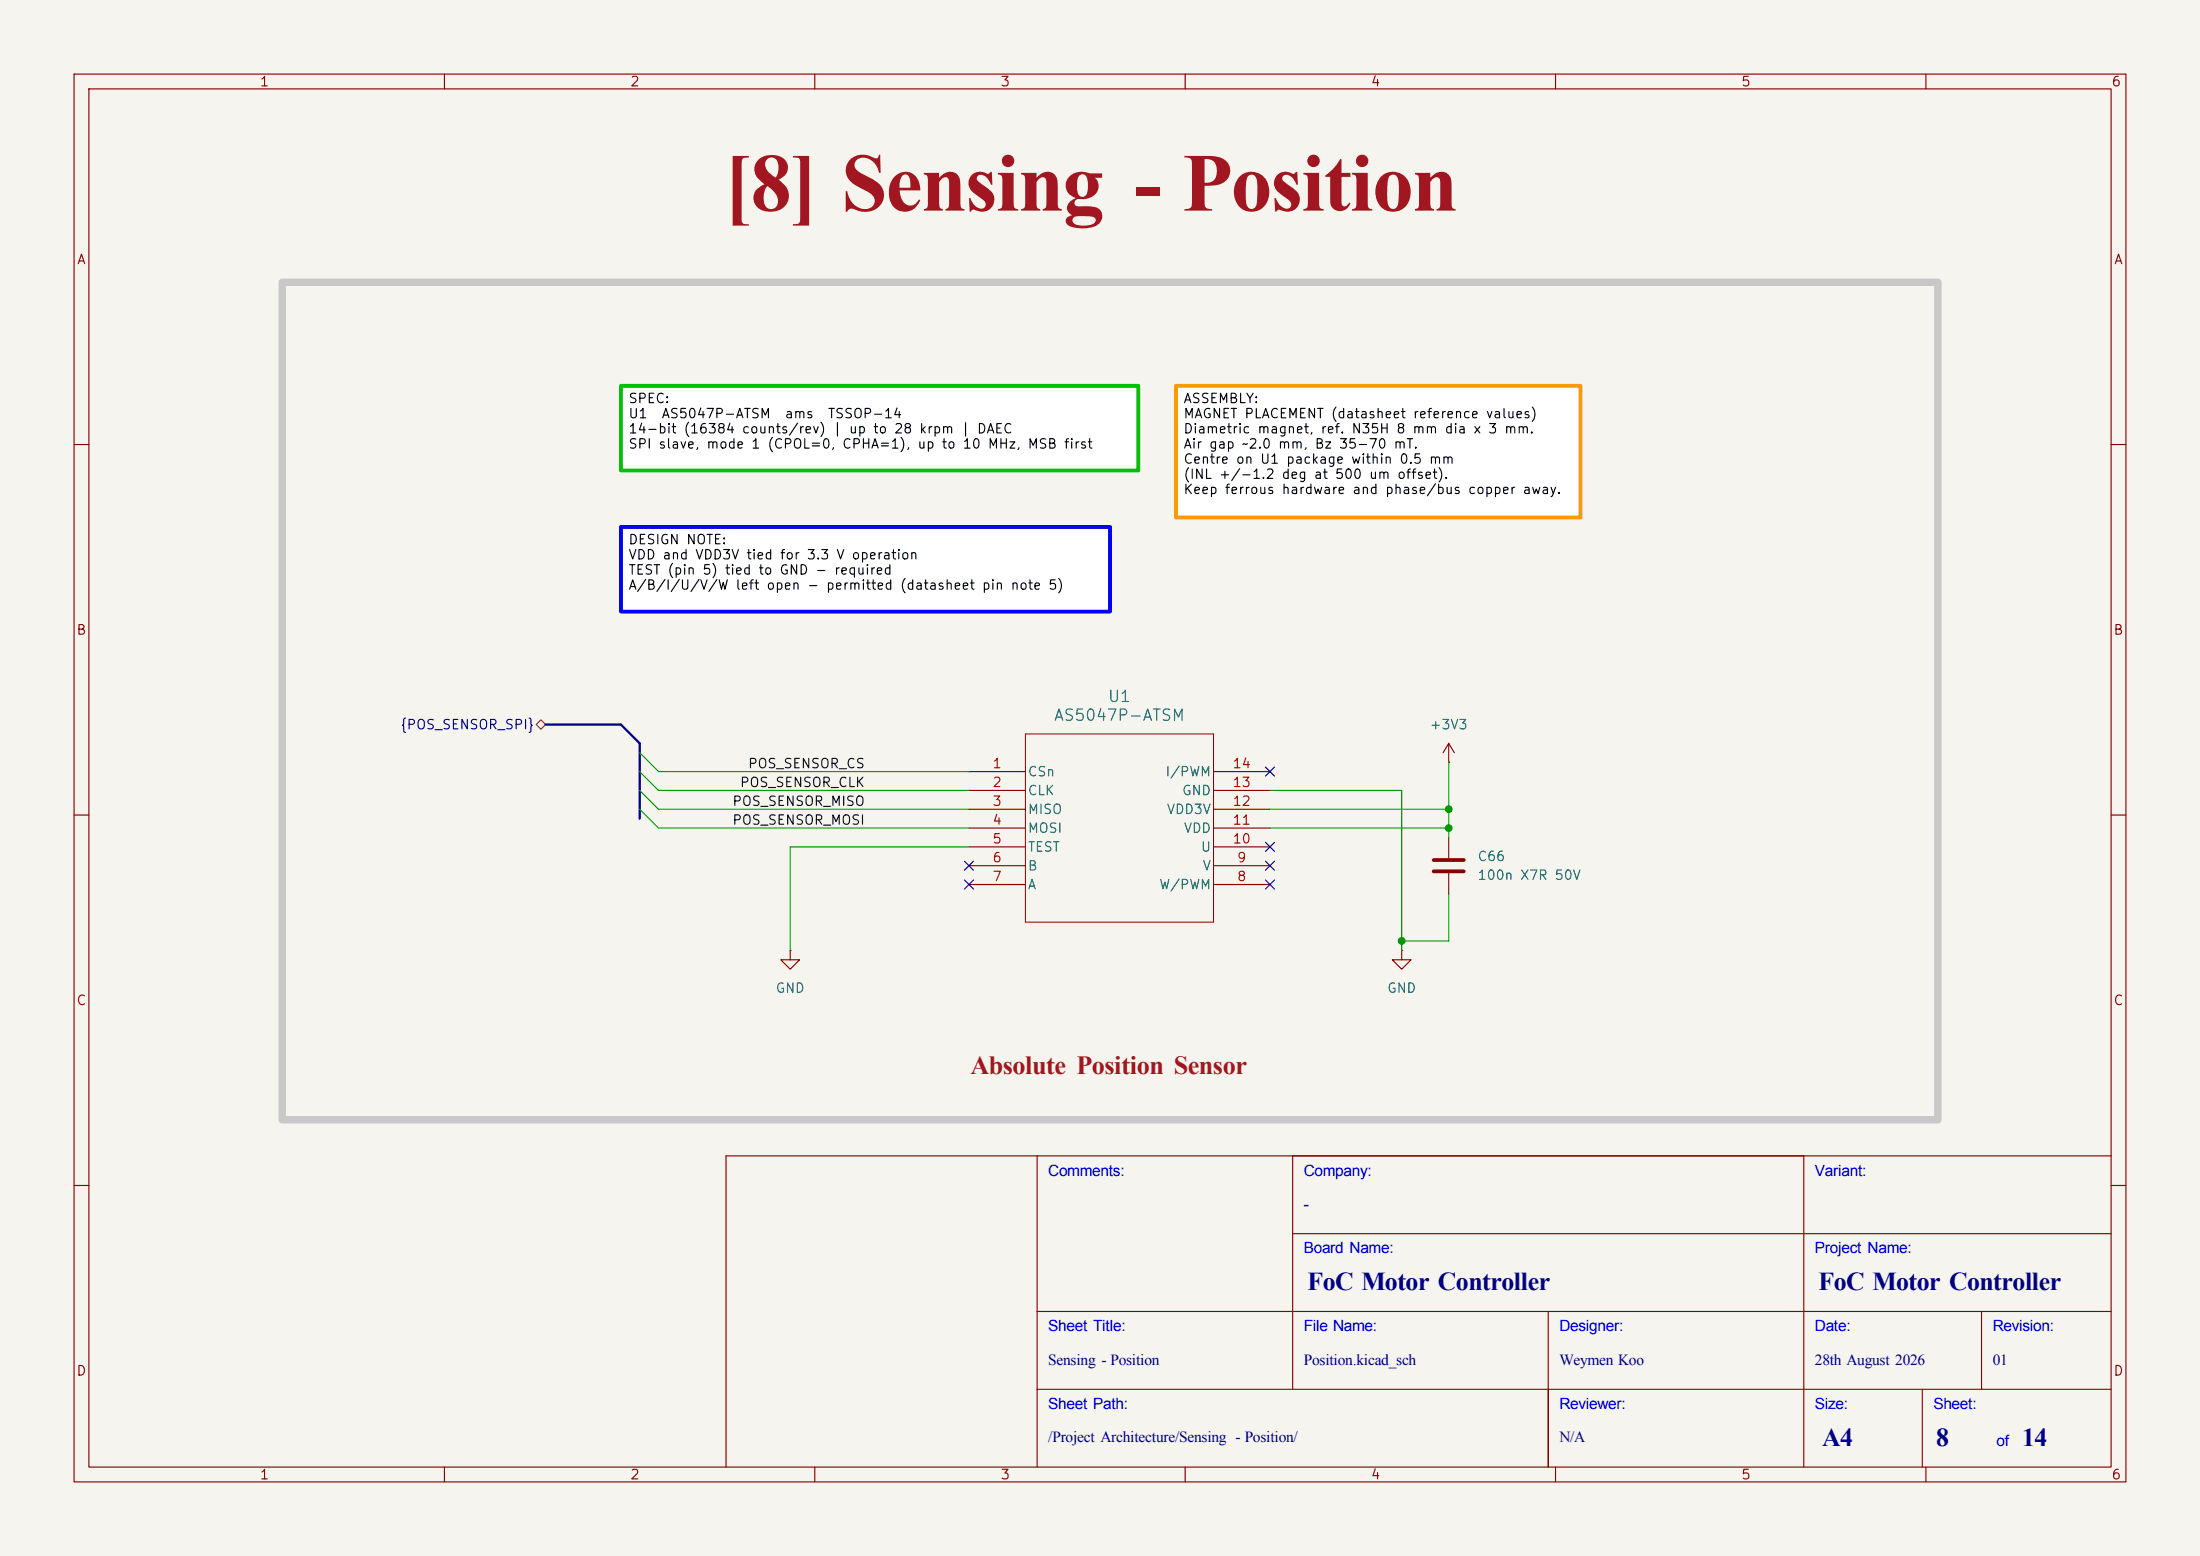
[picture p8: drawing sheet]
<svg xmlns="http://www.w3.org/2000/svg" width="297mm" height="210mm" viewBox="0 0 297 210" stroke-linecap="round" stroke-linejoin="round" font-family="sans-serif">
<path d="M0 0h297v210h-297z" fill="#f5f4ef" stroke="#f5f4ef" stroke-width=".14"/>
<g fill="none" stroke="#840000" stroke-width=".15">
<path d="M10 10h277v190h-277zM12 12h273v186h-273zM60 10v2M110 10v2M160 10v2M210 10v2M260 10v2M10 60h2M285 60h2M10 110h2M285 110h2M140 156v42"/>
<path d="M174.5 156v31.5M243.5 156v42M285 156h-187v42M10 160h2M140 177h145M174.5 166.5h110.5M209 177v21M267.5 177v10.5M285 160h2M60 198v2M110 198v2M140 187.5h145"/>
<path d="M160 198v2M210 198v2M259.5 187.5v10.5M260 198v2"/>
</g>
<g fill="#fff">
<path d="M158.7 52.1h54.7v17.8h-54.7z"/>
<path d="M83.8 71.1h66.1v11.5h-66.1z"/>
<path d="M83.8 52.1h69.9v11.4h-69.9z"/>
</g>
<g fill="none" stroke="#840000" stroke-width=".15">
<path d="M130.8 104.1h7.6M130.8 106.7h7.6M130.8 109.2h7.6M130.8 111.8h7.6M130.8 116.8h7.6M130.8 119.4h7.6M130.8 114.3h7.6M163.8 104.1h7.6M163.8 106.7h7.6M163.8 109.2h7.6M163.8 111.8h7.6M163.8 116.8h7.6"/>
<path d="M163.8 119.4h7.6M163.8 114.3h7.6M195.6 102.9h.1M195.6 100.3l-.8 1.3M195.6 100.3l.7 1.3M195.6 100.3v2.6M195.6 113v2.8M195.6 117.9v2.8M106.7 128.3v1.2h1.2l-1.2 1.3-1.3-1.3h1.3M106.7 128.3h.1M189.2 128.3v1.2h1.3l-1.3 1.3-1.2-1.3h1.2M189.2 128.3h.1"/>
</g>
<path d="M193.5 116.1h4.1M193.5 117.6h4.1" fill="none" stroke="#840000" stroke-width=".51"/>
<path d="M138.4 99.1h25.4v25.4h-25.4z" fill="none" stroke="#840000" stroke-width=".14"/>
<path d="M72.4 97.8l.6-.6 .7 .6-.7 .6z" fill="none" stroke="#725600" stroke-width=".15"/>
<path d="M73.7 97.8h10.1l2.6 2.5v10.2" fill="none" stroke="#000084" stroke-width=".3"/>
<path d="M86.4 106.7l2.5 2.5h41.9M86.4 109.2l2.5 2.6h41.9M86.4 104.1l2.5 2.6h41.9M86.4 101.6l2.5 2.5h41.9M130.8 114.3h-24.1v14M171.4 109.2h24.2M171.4 111.8h24.2M171.4 106.7h17.8v21.6M195.6 102.9v10.1M195.6 120.7v6.3h-6.4" fill="none" stroke="#009600" stroke-width=".15"/>
<path d="M130.2 118.8l1.2 1.2M130.2 116.2l1.2 1.2M131.4 118.8l-1.2 1.2M131.4 116.2l-1.2 1.2M170.8 118.8l1.3 1.2M170.8 113.7l1.3 1.2M170.8 116.2l1.3 1.2M170.8 103.5l1.3 1.2M172.1 118.8l-1.3 1.2M172.1 113.7l-1.3 1.2M172.1 116.2l-1.3 1.2M172.1 103.5l-1.3 1.2" fill="none" stroke="#000084" stroke-width=".15"/>
<path d="M158.7 52.1h54.7v17.8h-54.7z" fill="none" stroke="#f90" stroke-width=".51"/>
<path d="M83.8 71.1h66.1v11.5h-66.1z" fill="none" stroke="#00f" stroke-width=".51"/>
<path d="M83.8 52.1h69.9v11.4h-69.9z" fill="none" stroke="#00c200" stroke-width=".51"/>
<path d="M38.1 38.1h223.5v113h-223.5z" fill="none" stroke="#c8c8c8" stroke-width="1"/>
<g fill="#009600" stroke="#009600" stroke-width=".14">
<circle cx="189.2" cy="127" r=".46"/>
<circle cx="195.6" cy="111.8" r=".46"/>
<circle cx="195.6" cy="109.2" r=".46"/>
</g>
<text font-size="11.1" fill="#a21622" x="97.7" y="28.4">[8] Sensing - Position</text>
<text font-size="3.5" fill="#a21622" x="131" y="145">Absolute Position Sensor</text>
<g font-size="3.5" fill="#00007f">
<text x="176.5" y="174.1">FoC Motor Controller</text>
<text x="245.5" y="174.1">FoC Motor Controller</text>
<text x="246" y="195.1">A4</text>
<text x="261.4" y="195.1">8</text>
<text x="273" y="195.1">14</text>
</g>
<g font-size="2.1" fill="#00f">
<text x="141.5" y="158.7">Comments:</text>
<text x="176" y="158.7">Company:</text>
<text x="245" y="158.7">Variant:</text>
<text x="176" y="169.2">Board Name:</text>
<text x="245" y="169.2">Project Name:</text>
<text x="141.5" y="179.7">Sheet Title:</text>
<text x="176" y="179.7">File Name:</text>
<text x="210.5" y="179.7">Designer:</text>
<text x="245" y="179.7">Date:</text>
<text x="269" y="179.7">Revision:</text>
<text x="141.5" y="190.2">Sheet Path:</text>
<text x="210.5" y="190.2">Reviewer:</text>
<text x="245" y="190.2">Size:</text>
<text x="261" y="190.2">Sheet:</text>
<text x="269.5" y="195.2">of</text>
</g>
<g font-size="2.1" fill="#00007f">
<text x="176" y="163.2">-</text>
<text x="141.5" y="184.2">Sensing - Position</text>
<text x="176" y="184.2">Position.kicad_sch</text>
<text x="210.5" y="184.2">Weymen Koo</text>
<text x="245" y="184.2">28th August 2026</text>
<text x="269" y="184.2">01</text>
<text x="141.5" y="194.7">/Project Architecture/Sensing - Position/</text>
<text x="210.5" y="194.7">N/A</text>
</g>
<g font-size="1.5" fill="#006464">
<text x="149.5" y="95.1">U1</text>
<text x="142.2" y="97.7">AS5047P-ATSM</text>
</g>
<g font-size="1.3" fill="#840000">
<text x="35" y="12">1</text>
<text x="85" y="12">2</text>
<text x="135" y="12">3</text>
<text x="185" y="12">4</text>
<text x="235" y="12">5</text>
<text x="285" y="12">6</text>
<text x="10.3" y="36">A</text>
<text x="285.3" y="36">A</text>
<text x="10.2" y="86">B</text>
<text x="285.2" y="86">B</text>
<text x="10.2" y="136">C</text>
<text x="285.2" y="136">C</text>
<text x="10.2" y="186">D</text>
<text x="285.2" y="186">D</text>
<text x="35" y="200">1</text>
<text x="85" y="200">2</text>
<text x="135" y="200">3</text>
<text x="185" y="200">4</text>
<text x="235" y="200">5</text>
<text x="285" y="200">6</text>
</g>
<g font-size="1.3">
<text x="84.7" y="54.7">SPEC:</text>
<text x="84.7" y="56.8">U1</text>
<text x="84.7" y="58.8">14-bit (16384 counts/rev) | up to 28 krpm | DAEC</text>
<text x="89.2" y="56.8">AS5047P-ATSM</text>
<text x="105.9" y="56.8">ams</text>
<text x="111.7" y="56.8">TSSOP-14</text>
<text x="159.7" y="54.7">ASSEMBLY:</text>
<text x="159.7" y="56.8">MAGNET PLACEMENT (datasheet reference values)</text>
<text x="159.7" y="58.8">Diametric magnet, ref. N35H 8 mm dia x 3 mm.</text>
<text x="84.7" y="60.9">SPI slave, mode 1 (CPOL=0, CPHA=1), up to 10 MHz, MSB first</text>
<text x="159.7" y="60.9">Air gap ~2.0 mm, Bz 35-70 mT.</text>
<text x="159.7" y="62.9">Centre on U1 package within 0.5 mm</text>
<text x="159.7" y="65">(INL +/-1.2 deg at 500 um offset).</text>
<text x="159.7" y="67">Keep ferrous hardware and phase/bus copper away.</text>
<text x="84.7" y="73.8">DESIGN NOTE:</text>
<text x="84.7" y="75.8">VDD and VDD3V tied for 3.3 V operation</text>
<text x="84.7" y="77.9">TEST (pin 5) tied to GND - required</text>
<text x="84.7" y="79.9">A/B/I/U/V/W left open - permitted (datasheet pin note 5)</text>
</g>
<text font-size="1.3" fill="#000084" x="54" y="98.8">{POS_SENSOR_SPI}</text>
<g font-size="1.3" fill="#006464">
<text x="192.9" y="98.8">+3V3</text>
<text x="138.7" y="105.1">CSn</text>
<text x="138.7" y="107.6">CLK</text>
<text x="157.2" y="105.1">I/PWM</text>
<text x="159.5" y="107.6">GND</text>
<text x="138.7" y="110.2">MISO</text>
<text x="138.7" y="112.7">MOSI</text>
<text x="157.4" y="110.2">VDD3V</text>
<text x="159.7" y="112.7">VDD</text>
<text x="138.7" y="117.8">B</text>
<text x="138.7" y="115.3">TEST</text>
<text x="162" y="115.3">U</text>
<text x="162.3" y="117.8">V</text>
<text x="199.4" y="116.5">C66</text>
<text x="199.4" y="119.1">100n X7R 50V</text>
<text x="138.7" y="120.3">A</text>
<text x="156.4" y="120.3">W/PWM</text>
<text x="104.6" y="134.3">GND</text>
<text x="187.2" y="134.3">GND</text>
</g>
<g font-size="1.3" fill="#0f0f0f">
<text x="99.8" y="106.6">POS_SENSOR_CLK</text>
<text x="100.9" y="104">POS_SENSOR_CS</text>
<text x="98.8" y="111.6">POS_SENSOR_MOSI</text>
<text x="98.8" y="109.1">POS_SENSOR_MISO</text>
</g>
<g font-size="1.3" fill="#a90000">
<text x="133.9" y="104">1</text>
<text x="133.9" y="106.5">2</text>
<text x="166.3" y="104">14</text>
<text x="166.3" y="106.5">13</text>
<text x="133.9" y="109.1">3</text>
<text x="133.9" y="111.6">4</text>
<text x="166.3" y="111.6">11</text>
<text x="166.3" y="109.1">12</text>
<text x="133.9" y="116.7">6</text>
<text x="133.9" y="119.2">7</text>
<text x="133.9" y="114.2">5</text>
<text x="166.3" y="114.2">10</text>
<text x="166.9" y="119.2">8</text>
<text x="166.9" y="116.7">9</text>
</g>
</svg>
